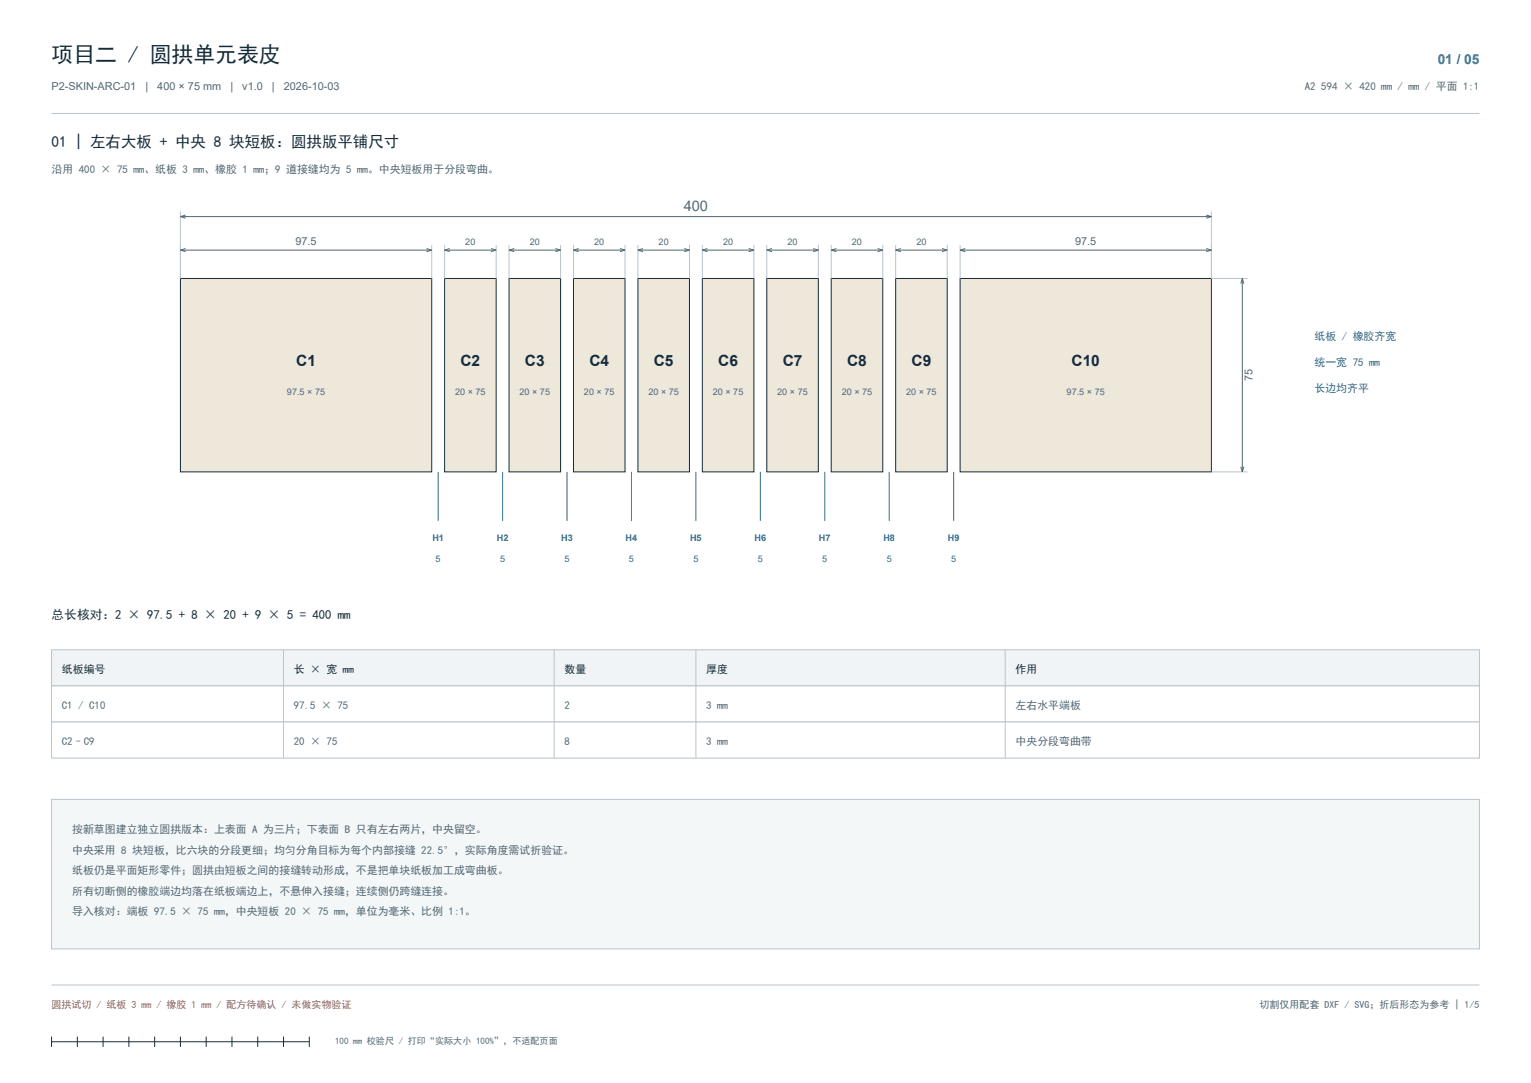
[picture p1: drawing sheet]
<svg xmlns="http://www.w3.org/2000/svg" width="594mm" height="420mm" viewBox="0 0 594 420" stroke-linecap="round" stroke-linejoin="round" font-family="sans-serif">
<path d="M20 44h554M70 82v26M470 82v26" fill="none" stroke="#b7c4cb" stroke-width=".39"/>
<path d="M70 84h400M70 84l2 .6M72 83.4l-2 .6M468 83.4l2 .6M470 84l-2 .6" fill="none" stroke="#516773" stroke-width=".39"/>
<path d="M70 108h97.5v75h-97.5z" fill-rule="evenodd" fill="#eee8da" stroke="#172b38" stroke-width=".39"/>
<path d="M70 95v13M167.5 95v13" fill="none" stroke="#b7c4cb" stroke-width=".39"/>
<path d="M70 97h97.5M70 97l2 .6M72 96.4l-2 .6M165.5 96.4l2 .6M167.5 97l-2 .6" fill="none" stroke="#516773" stroke-width=".39"/>
<path d="M172.5 108h20v75h-20z" fill-rule="evenodd" fill="#eee8da" stroke="#172b38" stroke-width=".39"/>
<path d="M172.5 95v13M192.5 95v13" fill="none" stroke="#b7c4cb" stroke-width=".39"/>
<path d="M172.5 97h20M172.5 97l2 .6M174.5 96.4l-2 .6M190.5 96.4l2 .6M192.5 97l-2 .6" fill="none" stroke="#516773" stroke-width=".39"/>
<path d="M197.5 108h20v75h-20z" fill-rule="evenodd" fill="#eee8da" stroke="#172b38" stroke-width=".39"/>
<path d="M197.5 95v13M217.5 95v13" fill="none" stroke="#b7c4cb" stroke-width=".39"/>
<path d="M197.5 97h20M197.5 97l2 .6M199.5 96.4l-2 .6M215.5 96.4l2 .6M217.5 97l-2 .6" fill="none" stroke="#516773" stroke-width=".39"/>
<path d="M222.5 108h20v75h-20z" fill-rule="evenodd" fill="#eee8da" stroke="#172b38" stroke-width=".39"/>
<path d="M222.5 95v13M242.5 95v13" fill="none" stroke="#b7c4cb" stroke-width=".39"/>
<path d="M222.5 97h20M222.5 97l2 .6M224.5 96.4l-2 .6M240.5 96.4l2 .6M242.5 97l-2 .6" fill="none" stroke="#516773" stroke-width=".39"/>
<path d="M247.5 108h20v75h-20z" fill-rule="evenodd" fill="#eee8da" stroke="#172b38" stroke-width=".39"/>
<path d="M247.5 95v13M267.5 95v13" fill="none" stroke="#b7c4cb" stroke-width=".39"/>
<path d="M247.5 97h20M247.5 97l2 .6M249.5 96.4l-2 .6M265.5 96.4l2 .6M267.5 97l-2 .6" fill="none" stroke="#516773" stroke-width=".39"/>
<path d="M272.5 108h20v75h-20z" fill-rule="evenodd" fill="#eee8da" stroke="#172b38" stroke-width=".39"/>
<path d="M272.5 95v13M292.5 95v13" fill="none" stroke="#b7c4cb" stroke-width=".39"/>
<path d="M272.5 97h20M272.5 97l2 .6M274.5 96.4l-2 .6M290.5 96.4l2 .6M292.5 97l-2 .6" fill="none" stroke="#516773" stroke-width=".39"/>
<path d="M297.5 108h20v75h-20z" fill-rule="evenodd" fill="#eee8da" stroke="#172b38" stroke-width=".39"/>
<path d="M297.5 95v13M317.5 95v13" fill="none" stroke="#b7c4cb" stroke-width=".39"/>
<path d="M297.5 97h20M297.5 97l2 .6M299.5 96.4l-2 .6M315.5 96.4l2 .6M317.5 97l-2 .6" fill="none" stroke="#516773" stroke-width=".39"/>
<path d="M322.5 108h20v75h-20z" fill-rule="evenodd" fill="#eee8da" stroke="#172b38" stroke-width=".39"/>
<path d="M322.5 95v13M342.5 95v13" fill="none" stroke="#b7c4cb" stroke-width=".39"/>
<path d="M322.5 97h20M322.5 97l2 .6M324.5 96.4l-2 .6M340.5 96.4l2 .6M342.5 97l-2 .6" fill="none" stroke="#516773" stroke-width=".39"/>
<path d="M347.5 108h20v75h-20z" fill-rule="evenodd" fill="#eee8da" stroke="#172b38" stroke-width=".39"/>
<path d="M347.5 95v13M367.5 95v13" fill="none" stroke="#b7c4cb" stroke-width=".39"/>
<path d="M347.5 97h20M347.5 97l2 .6M349.5 96.4l-2 .6M365.5 96.4l2 .6M367.5 97l-2 .6" fill="none" stroke="#516773" stroke-width=".39"/>
<path d="M372.5 108h97.5v75h-97.5z" fill-rule="evenodd" fill="#eee8da" stroke="#172b38" stroke-width=".39"/>
<path d="M372.5 95v13M470 95v13h14M470 183h14" fill="none" stroke="#b7c4cb" stroke-width=".39"/>
<path d="M372.5 97h97.5M372.5 97l2 .6M374.5 96.4l-2 .6M468 96.4l2 .6M470 97l-2 .6M482 108v75M482 108l-.6 2M482 108l.6 2M481.4 181l.6 2M482.6 181l-.6 2" fill="none" stroke="#516773" stroke-width=".39"/>
<path d="M170 183v19M195 183v19M220 183v19M245 183v19M270 183v19M295 183v19M320 183v19M345 183v19M370 183v19" fill="none" stroke="#226d93" stroke-width=".39"/>
<path d="M20 252h554v14h-554z" fill-rule="evenodd" fill="#f0f4f6" stroke="#b7c4cb" stroke-width=".39"/>
<path d="M110 252v14M215 252v14M270 252v14M390 252v14" fill="none" stroke="#b7c4cb" stroke-width=".39"/>
<path d="M20 266h554v14h-554z" fill-rule="evenodd" fill="#fff" stroke="#b7c4cb" stroke-width=".39"/>
<path d="M110 266v14M215 266v14M270 266v14M390 266v14" fill="none" stroke="#b7c4cb" stroke-width=".39"/>
<path d="M20 280h554v14h-554z" fill-rule="evenodd" fill="#fff" stroke="#b7c4cb" stroke-width=".39"/>
<path d="M110 280v14M215 280v14M270 280v14M390 280v14" fill="none" stroke="#b7c4cb" stroke-width=".39"/>
<path d="M20 310h554v58h-554z" fill-rule="evenodd" fill="#f4f7f8" stroke="#b7c4cb" stroke-width=".39"/>
<path d="M20 382h554" fill="none" stroke="#b7c4cb" stroke-width=".39"/>
<path d="M20 404h100M20 402v4M30 402v4M40 402v4M50 402v4M60 402v4M70 402v4M80 402v4M90 402v4M100 402v4M110 402v4M120 402v4" fill="none" stroke="#172b38" stroke-width=".39"/>
<text font-size="8.5" fill="#172b38" x="20" y="24">项目二 / 圆拱单元表皮</text>
<g font-size="6" fill="#172b38">
<text x="20" y="57">01 | 左右大板 + 中央 8 块短板：圆拱版平铺尺寸</text>
<text x="114.9" y="142">C1</text>
<text x="178.7" y="142">C2</text>
<text x="203.7" y="142">C3</text>
<text x="228.7" y="142">C4</text>
<text x="253.7" y="142">C5</text>
<text x="278.7" y="142">C6</text>
<text x="303.7" y="142">C7</text>
<text x="328.7" y="142">C8</text>
<text x="353.7" y="142">C9</text>
<text x="415.7" y="142">C10</text>
</g>
<text font-size="5.6" fill="#516773" x="265.3" y="82">400</text>
<text font-size="5.3" fill="#226d93" x="557.8" y="25">01 / 05</text>
<text font-size="4.9" fill="#172b38" x="20" y="240">总长核对：2 × 97.5 + 8 × 20 + 9 × 5 = 400 mm</text>
<g font-size="4.2" fill="#516773">
<text x="20" y="35">P2-SKIN-ARC-01</text>
<text x="56.4" y="35">|</text>
<text x="61" y="35">400 × 75 mm</text>
<text x="89.4" y="35">|</text>
<text x="94" y="35">v1.0</text>
<text x="105.5" y="35">|</text>
<text x="110.1" y="35">2026-10-03</text>
<text x="506.3" y="35">A2 594 × 420 mm / mm / 平面 1:1</text>
<text x="20" y="67">沿用 400 × 75 mm、纸板 3 mm、橡胶 1 mm；9 道接缝均为 5 mm。中央短板用于分段弯曲。</text>
<text x="114.6" y="95">97.5</text>
<text x="417.1" y="95">97.5</text>
<text x="486" y="147.9" transform="rotate(-90 486 147.9)">75</text>
<text x="24" y="275">C1 / C10</text>
<text x="114" y="275">97.5 × 75</text>
<text x="219" y="275">2</text>
<text x="274" y="275">3 mm</text>
<text x="394" y="275">左右水平端板</text>
<text x="24" y="289">C2–C9</text>
<text x="114" y="289">20 × 75</text>
<text x="219" y="289">8</text>
<text x="274" y="289">3 mm</text>
<text x="394" y="289">中央分段弯曲带</text>
<text x="28" y="323">按新草图建立独立圆拱版本：上表面 A 为三片；下表面 B 只有左右两片，中央留空。</text>
<text x="28" y="331">中央采用 8 块短板，比六块的分段更细；均匀分角目标为每个内部接缝 22.5°，实际角度需试折验证。</text>
<text x="28" y="339">纸板仍是平面矩形零件；圆拱由短板之间的接缝转动形成，不是把单块纸板加工成弯曲板。</text>
<text x="28" y="347">所有切断侧的橡胶端边均落在纸板端边上，不悬伸入接缝；连续侧仍跨缝连接。</text>
<text x="28" y="355">导入核对：端板 97.5 × 75 mm，中央短板 20 × 75 mm，单位为毫米、比例 1:1。</text>
</g>
<g font-size="4.2" fill="#226d93">
<text x="510" y="132">纸板 / 橡胶齐宽</text>
<text x="510" y="142">统一宽 75 mm</text>
<text x="510" y="152">长边均齐平</text>
</g>
<g font-size="4.2" fill="#172b38">
<text x="24" y="261">纸板编号</text>
<text x="114" y="261">长 × 宽 mm</text>
<text x="219" y="261">数量</text>
<text x="274" y="261">厚度</text>
<text x="394" y="261">作用</text>
</g>
<text font-size="3.9" fill="#c53d3d" x="20" y="391">圆拱试切 / 纸板 3 mm / 橡胶 1 mm / 配方待确认 / 未做实物验证</text>
<text font-size="3.9" fill="#516773" x="488.6" y="391">切割仅用配套 DXF / SVG；折后形态为参考 | 1/5</text>
<g font-size="3.5" fill="#516773">
<text x="180.5" y="95">20</text>
<text x="205.5" y="95">20</text>
<text x="230.5" y="95">20</text>
<text x="255.5" y="95">20</text>
<text x="280.5" y="95">20</text>
<text x="305.5" y="95">20</text>
<text x="330.5" y="95">20</text>
<text x="355.5" y="95">20</text>
<text x="111.3" y="153">97.5 × 75</text>
<text x="176.6" y="153">20 × 75</text>
<text x="201.6" y="153">20 × 75</text>
<text x="226.6" y="153">20 × 75</text>
<text x="251.6" y="153">20 × 75</text>
<text x="276.6" y="153">20 × 75</text>
<text x="301.6" y="153">20 × 75</text>
<text x="326.6" y="153">20 × 75</text>
<text x="351.6" y="153">20 × 75</text>
<text x="413.8" y="153">97.5 × 75</text>
<text x="130" y="405">100 mm 校验尺 / 打印“实际大小 100%”，不适配页面</text>
</g>
<g font-size="3.5" fill="#226d93">
<text x="167.7" y="210">H1</text>
<text x="192.7" y="210">H2</text>
<text x="217.7" y="210">H3</text>
<text x="242.7" y="210">H4</text>
<text x="267.7" y="210">H5</text>
<text x="292.7" y="210">H6</text>
<text x="317.7" y="210">H7</text>
<text x="342.7" y="210">H8</text>
<text x="367.7" y="210">H9</text>
<text x="169" y="218">5</text>
<text x="194" y="218">5</text>
<text x="219" y="218">5</text>
<text x="244" y="218">5</text>
<text x="269" y="218">5</text>
<text x="294" y="218">5</text>
<text x="319" y="218">5</text>
<text x="344" y="218">5</text>
<text x="369" y="218">5</text>
</g>
</svg>
